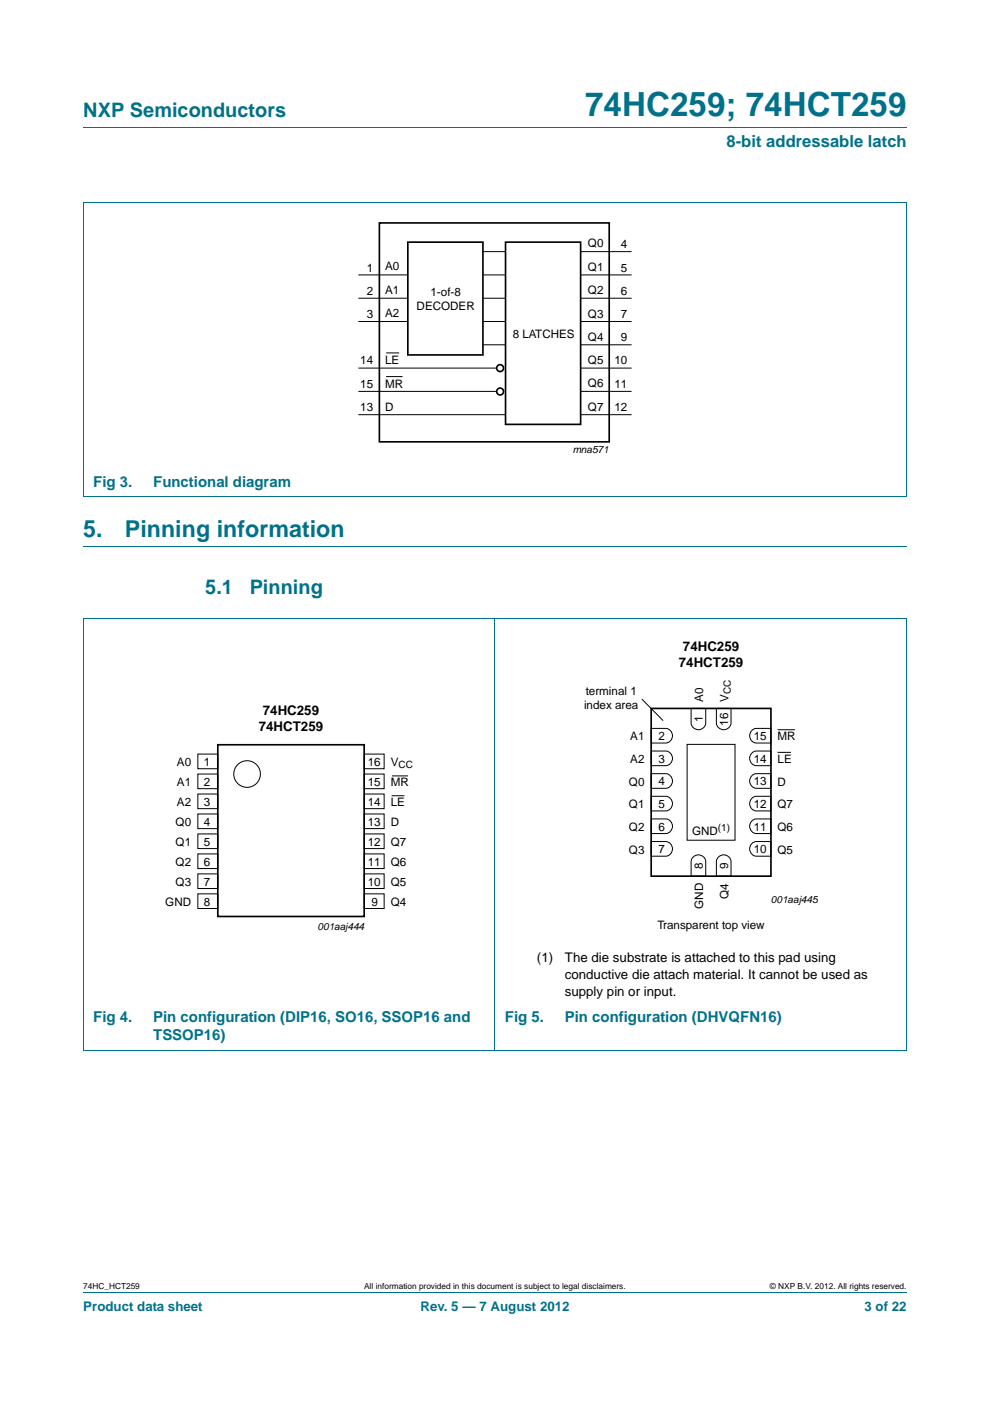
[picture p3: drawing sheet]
<svg xmlns="http://www.w3.org/2000/svg" width="210mm" height="297mm" viewBox="0 0 210 297" stroke-linecap="round" stroke-linejoin="round" font-family="sans-serif">
<path d="M17.7 27h174.6M17.6 42.9h174.7M17.7 42.9v62.4M192.3 42.9v62.4M17.6 105.4h174.7M17.7 116h174.6M17.6 131.1h174.7M17.7 131.2v91.4M105 131.1v91.6M192.3 131.2v91.4M17.6 222.7h174.7M17.7 273.9h174.6" fill="none" stroke="#00718a" stroke-width=".21"/>
<g fill="none" stroke="#000" stroke-width=".35">
<path d="M80.5 47.3h48.7v46.4h-48.7zM86.5 51.3h15.9v23.9h-15.9zM107.2 51.3h16v38.7h-16zM46.2 157.9h31v36.4h-31zM138.1 150.2h25.4v35.6h-25.4z"/>
<circle cx="106.1" cy="78" r=".73"/>
<circle cx="106.1" cy="83" r=".73"/>
</g>
<g fill="none" stroke="#000" stroke-width=".21">
<path d="M76 58.3h10.4M102.5 53.3h4.7M102.5 58.3h4.7M123.1 53.3h10.9M123.1 58.3h10.9M76 63.2h10.4M76 68.2h10.4M76 78h29.4M81.9 74.8h2.8M81.9 79.8h3.5M102.5 63.2h4.7M102.5 68.2h4.7"/>
<path d="M102.5 73.1h4.7M123.1 63.2h10.9M123.1 68.2h10.9M123.1 73.1h10.9M123.1 78h10.9M76 83h29.4M76 87.9h31.2M123.1 83h10.9M123.1 87.9h10.9M42 159.9h4.2v3.1h-4.2zM77.2 159.9h4.3v3.1h-4.3zM136.1 148.2l4.6 4.6"/>
<path d="M138.1 159.2h3.1a1.56 1.56 0 0 1 1.4 1.6 1.56 1.56 0 0 1-1.4 1.5h-3.1zM138.1 154.4h3.1a1.56 1.56 0 0 1 1.4 1.6 1.56 1.56 0 0 1-1.4 1.5h-3.1zM145.7 157.8h10.2v20.3h-10.2zM146.6 150.2h3.1v3.1a1.56 1.56 0 0 1-1.6 1.4 1.56 1.56 0 0 1-1.5-1.4zM151.9 150.2h3.2v3.1a1.56 1.56 0 0 1-1.6 1.4 1.56 1.56 0 0 1-1.6-1.4zM159.6 159.6l.8-.4h3.1v3.1h-3.1a1.57 1.57 0 0 1-1.3-1.1 1.57 1.57 0 0 1 .5-1.6zM159.6 154.8l.8-.4h3.1v3.1h-3.1a1.57 1.57 0 0 1-1.3-1.1 1.57 1.57 0 0 1 .5-1.6zM164.9 154.7h3.7M164.9 159.5h2.9M42 164.1h4.2v3.1h-4.2zM42 168.3h4.2v3.2h-4.2zM42 172.6h4.2v3.1h-4.2z"/>
<path d="M42 176.8h4.2v3.1h-4.2zM77.2 176.8h4.3v3.1h-4.3zM77.2 168.3h4.3v3.1h-4.3zM77.2 172.6h4.3v3.1h-4.3zM77.2 164.1h4.3v3.1h-4.3zM83.1 168.7h2.7M83.2 164.5h3.3M138.1 178.4h3.1a1.56 1.56 0 0 1 1.4 1.6 1.56 1.56 0 0 1-1.4 1.5h-3.1zM138.1 173.6h3.1a1.56 1.56 0 0 1 1.4 1.6 1.56 1.56 0 0 1-1.4 1.5h-3.1zM138.1 168.8h3.1a1.56 1.56 0 0 1 1.4 1.6 1.56 1.56 0 0 1-1.4 1.5h-3.1zM138.1 164h3.1a1.56 1.56 0 0 1 1.4 1.6 1.56 1.56 0 0 1-1.4 1.5h-3.1zM159.6 178.7l.8-.3h3.1v3.1h-3.1a1.57 1.57 0 0 1-1.3-1.1 1.57 1.57 0 0 1 .5-1.7z"/>
<path d="M159.6 173.9l.8-.3h3.1v3.1h-3.1a1.57 1.57 0 0 1-1.3-1.1 1.57 1.57 0 0 1 .5-1.7zM159.6 169.2l.8-.4h3.1v3.1h-3.1a1.57 1.57 0 0 1-1.3-1.1 1.57 1.57 0 0 1 .5-1.6zM159.6 164.4l.8-.4h3.1v3.1h-3.1a1.57 1.57 0 0 1-1.3-1.1 1.57 1.57 0 0 1 .5-1.6zM42 181h4.2v3.2h-4.2zM42 185.3h4.2v3.1h-4.2zM42 189.5h4.2v3.1h-4.2zM77.2 185.3h4.3v3.1h-4.3zM77.2 189.5h4.3v3.1h-4.3zM77.2 181h4.3v3.2h-4.3zM146.9 181.8a1.57 1.57 0 0 1 1.7-.5 1.57 1.57 0 0 1 1.1 1.4v3.1h-3.1v-3.1zM152.3 181.8a1.57 1.57 0 0 1 1.6-.5 1.57 1.57 0 0 1 1.2 1.4v3.1h-3.2v-3.1z"/>
<circle cx="52.4" cy="164.1" r="2.82"/>
</g>
<text font-size="7" fill="#00718a" x="124.1" y="24.6">74HC259; 74HCT259</text>
<g font-size="4.9" fill="#00718a">
<text x="17.7" y="113.9">5.</text>
<text x="26.5" y="113.9">Pinning information</text>
</g>
<g font-size="4.2" fill="#00718a">
<text x="17.7" y="24.9">NXP Semiconductors</text>
<text x="43.5" y="125.8">5.1</text>
<text x="53" y="125.8">Pinning</text>
</g>
<text font-size="3.5" fill="#00718a" x="154.1" y="31.1">8-bit addressable latch</text>
<g font-size="3.2" fill="#00718a">
<text x="19.8" y="103.3">Fig 3.</text>
<text x="32.5" y="103.3">Functional diagram</text>
<text x="19.8" y="216.7">Fig 4.</text>
<text x="32.5" y="220.5">TSSOP16)</text>
<text x="32.5" y="216.7">Pin configuration (DIP16, SO16, SSOP16 and</text>
<text x="107.1" y="216.7">Fig 5.</text>
<text x="119.8" y="216.7">Pin configuration (DHVQFN16)</text>
</g>
<g font-size="2.8">
<text x="144" y="141.4">74HCT259</text>
<text x="144.9" y="138.1">74HC259</text>
<text x="54.9" y="155">74HCT259</text>
<text x="55.8" y="151.6">74HC259</text>
<text x="113.9" y="204.1">(1)</text>
<text x="119.8" y="207.6">conductive die attach material. It cannot be used as</text>
<text x="119.8" y="204.1">The die substrate is attached to this pad using</text>
<text x="119.8" y="211.1">supply pin or input.</text>
</g>
<g font-size="2.8" fill="#00718a">
<text x="17.7" y="277.9">Product data sheet</text>
<text x="89.2" y="277.9">Rev. 5 — 7 August 2012</text>
<text x="183.4" y="277.9">3 of 22</text>
</g>
<g font-size="2.5">
<text x="124.7" y="52.4">Q0</text>
<text x="131.7" y="52.7">4</text>
<text x="77.8" y="57.6">1</text>
<text x="81.7" y="57.3">A0</text>
<text x="124.7" y="57.4">Q1</text>
<text x="131.7" y="57.6">5</text>
<text x="77.8" y="62.5">2</text>
<text x="81.7" y="62.3">A1</text>
<text x="88.4" y="65.7">DECODER</text>
<text x="91.3" y="62.7">1-of-8</text>
<text x="124.7" y="62.4">Q2</text>
<text x="131.7" y="62.5">6</text>
<text x="77.8" y="67.4">3</text>
<text x="81.7" y="67.3">A2</text>
<text x="108.7" y="71.6">8 LATCHES</text>
<text x="124.7" y="67.4">Q3</text>
<text x="131.7" y="67.4">7</text>
<text x="76.4" y="77.3">14</text>
<text x="81.7" y="77.2">LE</text>
<text x="124.7" y="72.3">Q4</text>
<text x="124.7" y="77.2">Q5</text>
<text x="130.3" y="77.3">10</text>
<text x="131.7" y="72.3">9</text>
<text x="76.4" y="82.2">15</text>
<text x="81.7" y="82.2">MR</text>
<text x="124.7" y="82.2">Q6</text>
<text x="130.3" y="82.2">11</text>
<text x="76.4" y="87.1">13</text>
<text x="81.7" y="87">D</text>
<text x="124.7" y="87.1">Q7</text>
<text x="130.3" y="87.1">12</text>
<text x="124.2" y="147.4">terminal 1</text>
<text x="149.1" y="148.8" transform="rotate(-90 149.1 148.8)">A0</text>
<text x="154.5" y="148.8" transform="rotate(-90 154.5 148.8)">V</text>
<text x="123.9" y="150.4">index area</text>
<text x="149.1" y="153.1" transform="rotate(-90 149.1 153.1)">1</text>
<text x="154.4" y="153.8" transform="rotate(-90 154.4 153.8)">16</text>
<text x="133.7" y="161.8">A2</text>
<text x="133.7" y="157">A1</text>
<text x="139.7" y="161.7">3</text>
<text x="139.7" y="156.9">2</text>
<text x="159.9" y="161.7">14</text>
<text x="159.9" y="156.9">15</text>
<text x="164.9" y="161.8">LE</text>
<text x="164.9" y="157">MR</text>
<text x="37.5" y="162.4">A0</text>
<text x="37.5" y="166.7">A1</text>
<text x="43.3" y="162.3">1</text>
<text x="43.3" y="166.6">2</text>
<text x="78" y="162.3">16</text>
<text x="78" y="166.6">15</text>
<text x="82.9" y="162.4">V</text>
<text x="82.9" y="166.7">MR</text>
<text x="133.4" y="166.6">Q0</text>
<text x="139.7" y="166.5">4</text>
<text x="159.9" y="166.5">13</text>
<text x="164.9" y="166.6">D</text>
<text x="37.5" y="170.9">A2</text>
<text x="43.3" y="170.8">3</text>
<text x="78" y="170.8">14</text>
<text x="82.9" y="170.9">LE</text>
<text x="133.4" y="171.4">Q1</text>
<text x="139.7" y="171.3">5</text>
<text x="159.9" y="171.3">12</text>
<text x="164.9" y="171.4">Q7</text>
<text x="37.3" y="175.1">Q0</text>
<text x="37.3" y="179.4">Q1</text>
<text x="43.3" y="175">4</text>
<text x="43.3" y="179.3">5</text>
<text x="78" y="179.3">12</text>
<text x="78" y="175">13</text>
<text x="82.9" y="175.1">D</text>
<text x="82.9" y="179.4">Q7</text>
<text x="133.4" y="176.2">Q2</text>
<text x="139.7" y="176.1">6</text>
<text x="146.8" y="177">GND</text>
<text x="159.9" y="176.1">11</text>
<text x="164.9" y="176.2">Q6</text>
<text x="37.3" y="183.6">Q2</text>
<text x="43.3" y="183.5">6</text>
<text x="78" y="183.5">11</text>
<text x="82.9" y="183.6">Q6</text>
<text x="133.4" y="181">Q3</text>
<text x="139.7" y="180.9">7</text>
<text x="149.1" y="184.2" transform="rotate(-90 149.1 184.2)">8</text>
<text x="154.4" y="184.2" transform="rotate(-90 154.4 184.2)">9</text>
<text x="159.9" y="180.9">10</text>
<text x="164.9" y="181">Q5</text>
<text x="37.3" y="187.8">Q3</text>
<text x="43.3" y="187.8">7</text>
<text x="43.3" y="192">8</text>
<text x="78" y="187.8">10</text>
<text x="78.8" y="192">9</text>
<text x="82.9" y="187.8">Q5</text>
<text x="154.5" y="190.5" transform="rotate(-90 154.5 190.5)">Q4</text>
<text x="35.1" y="192.1">GND</text>
<text x="82.9" y="192.1">Q4</text>
<text x="139.5" y="197.1">Transparent top view</text>
<text x="149.1" y="192.7" transform="rotate(-90 149.1 192.7)">GND</text>
</g>
<g font-size="2.1">
<text x="121.5" y="96.1">mna571</text>
<text x="155" y="147.1" transform="rotate(-90 155 147.1)">CC</text>
<text x="84.5" y="162.9">CC</text>
<text x="152.3" y="176.3">(1)</text>
<text x="163.5" y="191.4">001aaj445</text>
<text x="67.4" y="197.1">001aaj444</text>
</g>
<g font-size="1.8">
<text x="17.7" y="273.3">74HC_HCT259</text>
<text x="77.2" y="273.3">All information provided in this document is subject to legal disclaimers.</text>
<text x="163.3" y="273.3">© NXP B.V. 2012. All rights reserved.</text>
</g>
</svg>
